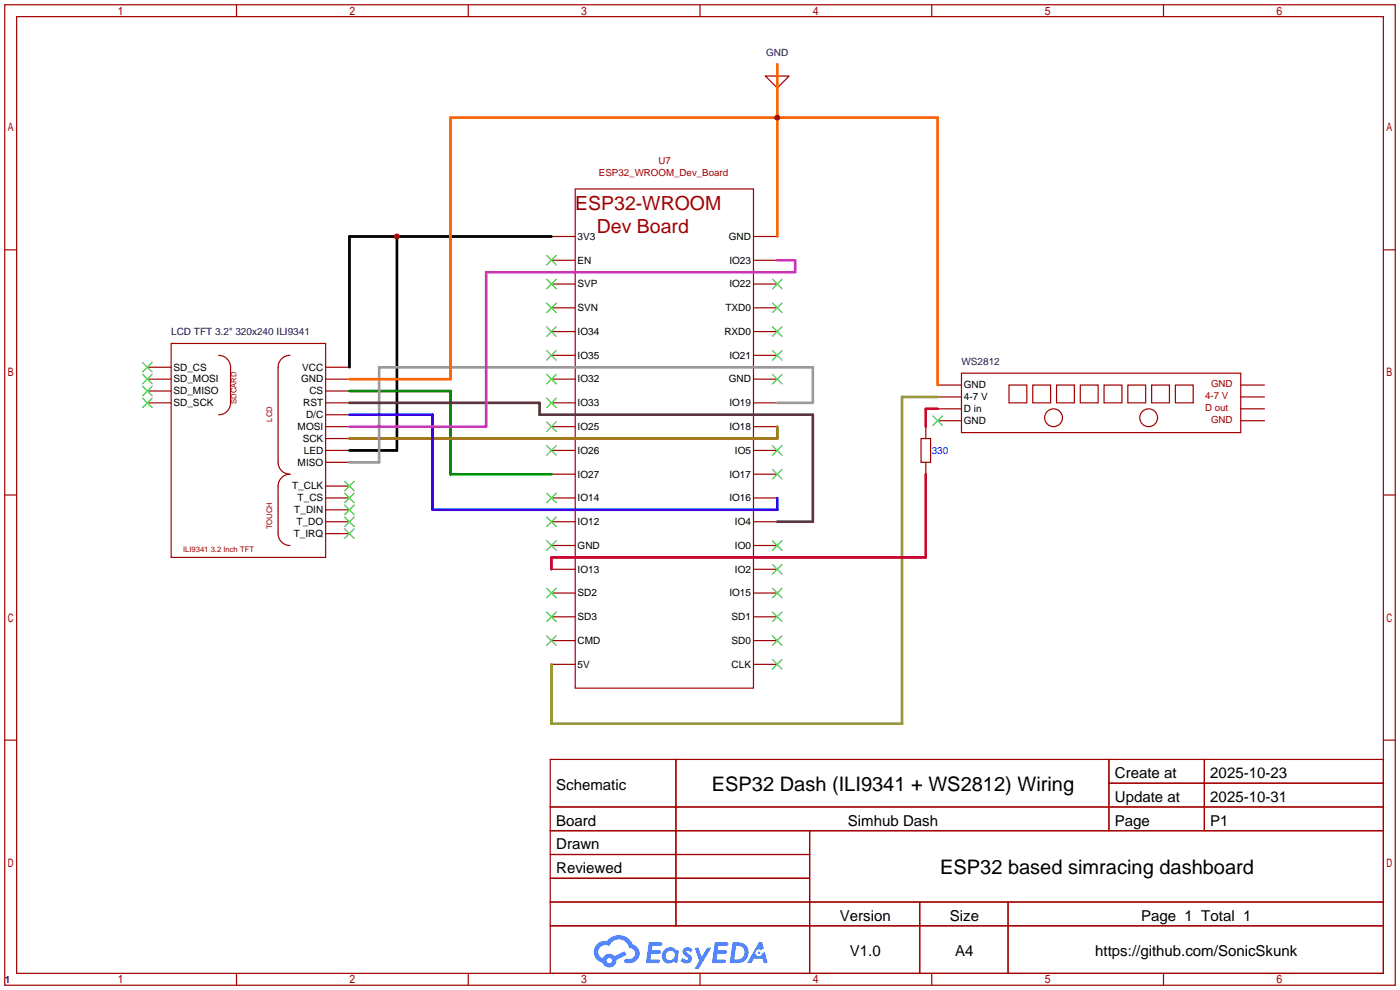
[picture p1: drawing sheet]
<svg xmlns="http://www.w3.org/2000/svg" width="299mm" height="212mm" viewBox="0 0 299 212" stroke-linecap="round" stroke-linejoin="round" font-family="sans-serif">
<g fill="none" stroke="#a10000" stroke-width=".25">
<path d="M1 1h297.2v209.6h-297.2zM3.6 3.6h292.1v204.4h-292.1zM50.5 1v2.6M100.1 1v2.6M149.6 1v2.6M199.1 1v2.6M248.7 1v2.6M1 53.4h2.6M295.7 53.4h2.5M1 105.8h2.6M295.7 105.8h2.5M1 158.2h2.6"/>
<path d="M295.7 158.2h2.5M117.6 162.3h178.1v45.7h-178.1zM117.6 172.5h178.1M117.6 177.5h178.1M144.5 162.3v35.6M173 177.5v30.5M237 162.3v15.2M237 167.4h58.7M257.4 162.3v15.2M117.6 182.6h55.4M117.6 192.8h178.1M117.6 187.7h55.4"/>
<path d="M117.6 197.9h178.1M196.6 192.8v15.2M215.4 192.8v15.2M50.5 208v2.6M100.1 208v2.6M149.6 208v2.6M199.1 208v2.6M248.7 208v2.6"/>
</g>
<g fill="#5487ff">
<path d="M146.2 202.7a1.3 1.3 0 0 1 1.8 .3l-.4 .6a.54 .54 0 0 0-.9-.2l.1 .2a1.28 1.28 0 0 1 .8 2 1.53 1.53 0 0 1-2.2-.3l.5-.6 .8 .5a.31 .31 0 0 0 .4-.3 .31 .31 0 0 0-.3-.4 1.12 1.12 0 0 1-.6-1.8z"/>
<path d="M148.5 202.5h.8l.7 2 1.1-2h1l-2.8 4.6h-.9l1-1.7z"/>
<path d="M138.7 201.4h1.6a1.31 1.31 0 0 1 1.3 .2 .4 .4 0 0 1-.4 .5l-1.8 .1-.1 .9h1.7a.4 .4 0 0 1 .3 .4 .4 .4 0 0 1-.4 .4h-1.7l-.2 1.2h1.4a.46 .46 0 0 1 .5 0 .46 .46 0 0 1 .1 .5l-.3 .2h-2.7z"/>
<path d="M152.8 201.4h1.6a1.32 1.32 0 0 1 1.3 .2 .39 .39 0 0 1-.4 .5l-1.7 .1-.2 .9h1.7a.4 .4 0 0 1 .3 .4 .4 .4 0 0 1-.4 .4h-1.7l-.2 1.2h1.4a.46 .46 0 0 1 .5 0 .46 .46 0 0 1 .1 .5l-.3 .2h-2.7z"/>
<path d="M162.2 201.4h.7l.4 1.3-.7 .4a.75 .75 0 0 0-1.1 .3 .75 .75 0 0 0 .5 1 .75 .75 0 0 0 .9-.7l.6-.2 .6 2.3h-.9l-.2-.9h-1.9l-.5 .9h-.9z"/>
<path d="M156.6 201.4l-.7 4.4h1.5a2.27 2.27 0 0 0 2.6-2.2 2.27 2.27 0 0 0-2.7-2.2zM157.3 202.1a1.5 1.5 0 0 1 1.8 1.6 1.5 1.5 0 0 1-1.9 1.4h-.3z"/>
<path d="M142 203a1.6 1.6 0 0 0-.3 2.3 1.6 1.6 0 0 0 2.3 .2l.8 .3 .3-2.4-.2-.3-.4-.1a1.58 1.58 0 0 0-2.5 0zM142.6 203.5a.98 .98 0 0 1 1.6 .4 .98 .98 0 0 1-1.1 1.3 .94 .94 0 0 1-.8-.7 .94 .94 0 0 1 .3-1z"/>
<path d="M127.6 201.8a2.37 2.37 0 0 0 1.2 4 1.54 1.54 0 0 0 1.7 1 1.54 1.54 0 0 0 1.3-1.6l2.1-1.1-.4-.8-2.1 1a1.57 1.57 0 0 0-2.6 .5 1.5 1.5 0 0 1-.7-2.1 1.5 1.5 0 0 1 2.1-.5 2.23 2.23 0 0 1 2.3-1.4 2.23 2.23 0 0 1 2 1.8 1.16 1.16 0 0 1 1.3 1.1 1.16 1.16 0 0 1-1.1 1.2h-.7a.47 .47 0 0 0-.6 .4 .47 .47 0 0 0 .4 .5 2.17 2.17 0 0 0 2.6-.9 2.17 2.17 0 0 0-.4-2.7l-.8-.4a3.2 3.2 0 0 0-5.4-.7l-1.2 .1zM129.7 205.3a.58 .58 0 0 1 1.1 0 .58 .58 0 0 1-1.1 0z"/>
<circle cx="162.2" cy="203.6" r=".28"/>
</g>
<g fill="none" stroke="#a10000" stroke-width=".25">
<path d="M163.6 16.3h5.1l-2.6 2.5zM166.1 13.7v2.6M117.9 50.5h5M117.9 55.6h5M122.9 40.4h38.1v106.7h-38.1zM161 50.5h5.1M161 55.6h5.1M31.5 78.5h5.1M36.6 73.4h33v45.7h-33zM46.7 75.9a2.54 2.54 0 0 1 2.6 2.6v7.6a2.54 2.54 0 0 1-2.6 2.5M62 75.9a2.54 2.54 0 0 0-2.6 2.6v20.3a2.54 2.54 0 0 0 2.6 2.5 2.54 2.54 0 0 0-2.6 2.6v10.1a2.54 2.54 0 0 0 2.6 2.6M69.6 78.5h5.1"/>
<path d="M117.9 60.7h5M117.9 65.8h5M117.9 70.9h5M117.9 75.9h5M161 60.7h5.1M161 65.8h5.1M161 70.9h5.1M161 75.9h5.1M205.5 79.8h59.7v12.7h-59.7zM31.5 81h5.1M31.5 86.1h5.1M31.5 83.6h5.1"/>
<path d="M69.6 81h5.1M69.6 86.1h5.1M69.6 91.2h5.1M69.6 96.3h5.1M69.6 98.8h5.1M69.6 93.7h5.1M69.6 88.6h5.1M69.6 83.6h5.1M117.9 81h5M117.9 86.1h5M117.9 91.2h5M117.9 96.3h5"/>
<path d="M161 81h5.1M161 86.1h5.1M161 91.2h5.1M161 96.3h5.1M196.8 93.7h2.1v5.1h-2.1zM197.9 91.2v2.5M197.9 98.8v2.5M200.4 82.3h5.1M200.4 84.8h5.1M200.4 87.4h5.1M200.4 89.9h5.1M215.6 82.3h3.9v3.8h-3.9z"/>
<path d="M220.7 82.3h3.8v3.8h-3.8zM225.8 82.3h3.8v3.8h-3.8zM230.9 82.3h3.8v3.8h-3.8zM236 82.3h3.8v3.8h-3.8zM241 82.3h3.9v3.8h-3.9zM246.1 82.3h3.8v3.8h-3.8zM251.2 82.3h3.8v3.8h-3.8zM265.2 82.3h5.1M265.2 84.8h5.1M265.2 87.4h5.1M265.2 89.9h5.1M69.6 106.4h5.1"/>
<path d="M69.6 111.5h5.1M69.6 114h5.1M69.6 109h5.1M69.6 103.9h5.1M117.9 101.3h5M117.9 106.4h5M117.9 111.5h5M117.9 116.6h5M161 101.3h5.1M161 106.4h5.1M161 111.5h5.1M161 116.6h5.1"/>
<path d="M117.9 121.7h5M117.9 126.7h5M117.9 131.8h5M117.9 136.9h5M161 121.7h5.1M161 126.7h5.1M161 131.8h5.1M161 136.9h5.1M117.9 142h5M161 142h5.1"/>
<circle cx="225.2" cy="89.3" r="1.9"/>
<circle cx="245.5" cy="89.3" r="1.9"/>
</g>
<g fill="none" stroke="#3c3" stroke-width=".25">
<path d="M116.8 54.6l2.1 2M116.8 59.7l2.1 2M118.9 54.6l-2.1 2M118.9 59.7l-2.1 2M165.1 59.7l2 2M167.1 59.7l-2 2M30.5 77.5l2 2M32.5 77.5l-2 2M116.8 64.8l2.1 2M116.8 69.8l2.1 2.1M116.8 74.9l2.1 2.1M118.9 64.8l-2.1 2"/>
<path d="M118.9 69.8l-2.1 2.1M118.9 74.9l-2.1 2.1M165.1 74.9l2 2.1M165.1 69.8l2 2.1M165.1 64.8l2 2M167.1 74.9l-2 2.1M167.1 69.8l-2 2.1M167.1 64.8l-2 2M30.5 85.1l2 2M30.5 82.5l2 2.1M30.5 80l2 2M32.5 85.1l-2 2"/>
<path d="M32.5 82.5l-2 2.1M32.5 80l-2 2M116.8 80l2.1 2M116.8 85.1l2.1 2M116.8 90.2l2.1 2M116.8 95.2l2.1 2.1M118.9 80l-2.1 2M118.9 85.1l-2.1 2M118.9 90.2l-2.1 2M118.9 95.2l-2.1 2.1M165.1 95.2l2 2.1M165.1 80l2 2"/>
<path d="M167.1 95.2l-2 2.1M167.1 80l-2 2M199.4 88.9l2 2M201.4 88.9l-2 2M73.7 113l2 2.1M73.7 110.5l2 2M73.7 107.9l2 2.1M73.7 105.4l2 2M73.7 102.9l2 2M75.7 102.9l-2 2M75.7 107.9l-2 2.1M75.7 113l-2 2.1"/>
<path d="M75.7 110.5l-2 2M75.7 105.4l-2 2M116.8 105.4l2.1 2M116.8 110.5l2.1 2M116.8 115.6l2.1 2M118.9 105.4l-2.1 2M118.9 110.5l-2.1 2M118.9 115.6l-2.1 2M165.1 100.3l2 2.1M165.1 115.6l2 2M167.1 100.3l-2 2.1M167.1 115.6l-2 2"/>
<path d="M116.8 125.7l2.1 2.1M116.8 130.8l2.1 2M116.8 135.9l2.1 2M118.9 125.7l-2.1 2.1M118.9 130.8l-2.1 2M118.9 135.9l-2.1 2M165.1 120.6l2 2.1M165.1 130.8l2 2M165.1 125.7l2 2.1M165.1 135.9l2 2M167.1 120.6l-2 2.1M167.1 130.8l-2 2"/>
<path d="M167.1 125.7l-2 2.1M167.1 135.9l-2 2M165.1 141l2 2M167.1 141l-2 2"/>
</g>
<path d="M84.8 50.5v45.8h-10.1M117.9 50.5h-43.2v28" fill="none" stroke="#000" stroke-width=".51"/>
<path d="M74.7 83.6h21.6v17.7h21.6" fill="none" stroke="#008700" stroke-width=".51"/>
<path d="M166.1 91.2v2.5h-91.4" fill="none" stroke="#960" stroke-width=".51"/>
<path d="M166.1 86.1h7.6v-7.6h-92.7v20.3h-6.3" fill="none" stroke="#999" stroke-width=".51"/>
<path d="M74.7 88.6h17.8v20.4h73.6v-2.6" fill="none" stroke="#30f" stroke-width=".51"/>
<path d="M200.4 84.8h-7.6v69.9h-74.9v-12.7" fill="none" stroke="#993" stroke-width=".51"/>
<path d="M166.1 13.7v36.8M74.7 81h21.6v-55.9h104.1v57.2" fill="none" stroke="#f60" stroke-width=".51"/>
<path d="M74.7 86.1h40.6v2.5h58.4v22.9h-7.6" fill="none" stroke="#633" stroke-width=".51"/>
<path d="M200.4 87.4h-2.5v3.8M197.9 101.3v17.8h-80v2.6" fill="none" stroke="#c03" stroke-width=".51"/>
<path d="M166.1 55.6h3.8v2.6h-66v33h-29.2" fill="none" stroke="#c3c" stroke-width=".51"/>
<g fill="#c00">
<circle cx="84.8" cy="50.5" r=".63"/>
<circle cx="166.1" cy="25.1" r=".63"/>
</g>
<g font-size="4.3">
<text x="152.1" y="169.1">ESP32 Dash (ILI9341 + WS2812) Wiring</text>
<text x="200.9" y="186.9">ESP32 based simracing dashboard</text>
</g>
<g font-size="4.2" fill="#a00000">
<text x="122.9" y="44.9">ESP32-WROOM</text>
<text x="127.6" y="49.8">Dev Board</text>
</g>
<g font-size="3.2">
<text x="238.3" y="166.3">Create at</text>
<text x="258.7" y="166.3">2025-10-23</text>
<text x="118.9" y="168.8">Schematic</text>
<text x="238.3" y="171.4">Update at</text>
<text x="258.7" y="171.4">2025-10-31</text>
<text x="118.9" y="176.4">Board</text>
<text x="181.2" y="176.4">Simhub Dash</text>
<text x="238.3" y="176.4">Page</text>
<text x="258.7" y="176.4">P1</text>
<text x="118.9" y="181.5">Drawn</text>
<text x="118.9" y="186.6">Reviewed</text>
<text x="179.5" y="196.8">Version</text>
<text x="203" y="196.8">Size</text>
<text x="243.9" y="196.8">Page 1 Total 1</text>
<text x="181.6" y="204.4">V1.0</text>
<text x="204.2" y="204.4">A4</text>
<text x="234.1" y="204.4">https://github.com/SonicSkunk</text>
</g>
<g font-size="2.1" fill="#000080">
<text x="163.7" y="11.9">GND</text>
<text x="36.6" y="71.6">LCD TFT 3.2&quot; 320x240 ILI9341</text>
<text x="205.5" y="77.9">WS2812</text>
<text x="1" y="210">1</text>
</g>
<g font-size="2.1" fill="#a00000">
<text x="140.7" y="35.1">U7</text>
<text x="128" y="37.7">ESP32_WROOM_Dev_Board</text>
<text x="258.8" y="82.8">GND</text>
<text x="257.6" y="85.3">4-7 V</text>
<text x="257.6" y="87.8">D out</text>
<text x="258.8" y="90.4">GND</text>
</g>
<g font-size="2.1">
<text x="123.4" y="51.3">3V3</text>
<text x="155.8" y="51.3">GND</text>
<text x="123.4" y="56.3">EN</text>
<text x="155.9" y="56.3">IO23</text>
<text x="123.4" y="61.4">SVP</text>
<text x="155.9" y="61.4">IO22</text>
<text x="123.4" y="66.5">SVN</text>
<text x="123.4" y="71.6">IO34</text>
<text x="154.8" y="71.6">RXD0</text>
<text x="155.1" y="66.5">TXD0</text>
<text x="123.4" y="76.7">IO35</text>
<text x="155.9" y="76.7">IO21</text>
<text x="37.1" y="81.7">SD_MOSI</text>
<text x="37.1" y="79.2">SD_CS</text>
<text x="64.3" y="81.7">GND</text>
<text x="64.6" y="79.2">VCC</text>
<text x="123.4" y="81.7">IO32</text>
<text x="155.8" y="81.7">GND</text>
<text x="206" y="83">GND</text>
<text x="37.1" y="86.8">SD_SCK</text>
<text x="37.1" y="84.3">SD_MISO</text>
<text x="64.8" y="86.8">RST</text>
<text x="65.4" y="89.4">D/C</text>
<text x="66.1" y="84.3">CS</text>
<text x="123.4" y="86.8">IO33</text>
<text x="155.9" y="86.8">IO19</text>
<text x="206" y="85.5">4-7 V</text>
<text x="206" y="88.1">D in</text>
<text x="63.6" y="91.9">MOSI</text>
<text x="64.7" y="94.4">SCK</text>
<text x="123.4" y="91.9">IO25</text>
<text x="155.9" y="91.9">IO18</text>
<text x="206" y="90.6">GND</text>
<text x="63.6" y="99.5">MISO</text>
<text x="64.9" y="97">LED</text>
<text x="123.4" y="97">IO26</text>
<text x="157.1" y="97">IO5</text>
<text x="62.4" y="104.6">T_CLK</text>
<text x="63.6" y="107.1">T_CS</text>
<text x="123.4" y="102.1">IO27</text>
<text x="123.4" y="107.1">IO14</text>
<text x="155.9" y="102.1">IO17</text>
<text x="155.9" y="107.1">IO16</text>
<text x="62.9" y="109.7">T_DIN</text>
<text x="63.4" y="112.2">T_DO</text>
<text x="123.4" y="112.2">IO12</text>
<text x="157.1" y="112.2">IO4</text>
<text x="62.8" y="114.8">T_IRQ</text>
<text x="123.4" y="117.3">GND</text>
<text x="157.1" y="117.3">IO0</text>
<text x="123.4" y="122.4">IO13</text>
<text x="157.1" y="122.4">IO2</text>
<text x="123.4" y="127.5">SD2</text>
<text x="155.9" y="127.5">IO15</text>
<text x="123.4" y="132.5">SD3</text>
<text x="123.4" y="137.6">CMD</text>
<text x="156.4" y="132.5">SD1</text>
<text x="156.4" y="137.6">SD0</text>
<text x="123.4" y="142.7">5V</text>
<text x="156.4" y="142.7">CLK</text>
</g>
<text font-size="2.1" fill="#00f" x="199.1" y="97">330</text>
<g font-size="1.6" fill="#a00000">
<text x="50.5" y="86.3" transform="rotate(-90 50.5 86.3)">SDCARD</text>
<text x="58.1" y="90.1" transform="rotate(-90 58.1 90.1)">LCD</text>
<text x="58.1" y="113.1" transform="rotate(-90 58.1 113.1)">TOUCH</text>
<text x="39.1" y="118.1">ILI9341 3.2 Inch TFT</text>
</g>
</svg>
